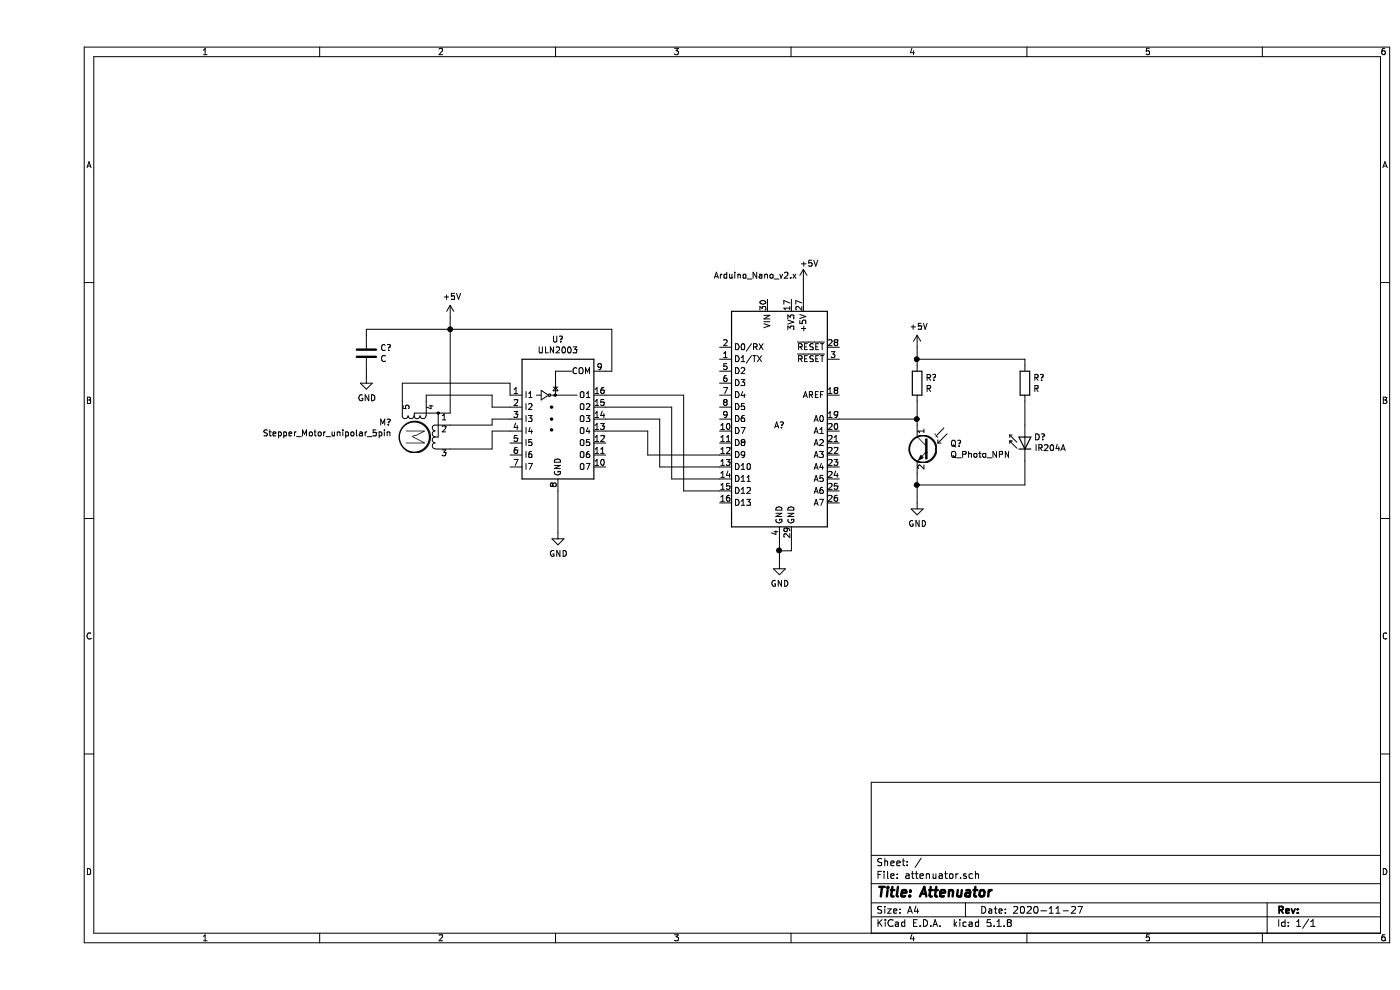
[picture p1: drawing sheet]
EESchema Schematic File Version 4
EELAYER 30 0
EELAYER END
$Descr A4 11693 8268
encoding utf-8
Sheet 1 1
Title "Attenuator"
Date "2020-11-27"
Rev ""
Comp ""
Comment1 ""
Comment2 ""
Comment3 ""
Comment4 ""
$EndDescr
$Comp
L MCU_Module:Arduino_Nano_v2.x A?
U 1 1
P 6200 3500
F 0 "A?" H 6200 3450 50  0000 C CNN
F 1 "Arduino_Nano_v2.x" H 6000 4700 50  0000 C CNN
F 2 "Module:Arduino_Nano" H 6200 3500 50  0001 C CIN
F 3 "https://www.arduino.cc/en/uploads/Main/ArduinoNanoManual23.pdf" H 6200 3500 50  0001 C CNN
	1    6200 3500
	1    0    0    -1  
$EndComp
$Comp
L Transistor_Array:ULN2003 U?
U 1 1
P 4350 3500
F 0 "U?" H 4350 4167 50  0000 C CNN
F 1 "ULN2003" H 4350 4076 50  0000 C CNN
F 2 "" H 4400 2950 50  0001 L CNN
F 3 "http://www.ti.com/lit/ds/symlink/uln2003a.pdf" H 4450 3300 50  0001 C CNN
	1    4350 3500
	1    0    0    -1  
$EndComp
$Comp
L Device:Q_Photo_NPN Q?
U 1 1
P 7450 3750
F 0 "Q?" H 7273 3796 50  0000 R CNN
F 1 "Q_Photo_NPN" H 7273 3705 50  0000 R CNN
F 2 "" H 7650 3850 50  0001 C CNN
F 3 "~" H 7450 3750 50  0001 C CNN
	1    7450 3750
	-1   0    0    -1  
$EndComp
$Comp
L Device:R R?
U 1 1
P 7350 3200
F 0 "R?" H 7420 3246 50  0000 L CNN
F 1 "R" H 7420 3155 50  0000 L CNN
F 2 "" V 7280 3200 50  0001 C CNN
F 3 "~" H 7350 3200 50  0001 C CNN
	1    7350 3200
	1    0    0    -1  
$EndComp
$Comp
L Device:R R?
U 1 1
P 8250 3200
F 0 "R?" H 8320 3246 50  0000 L CNN
F 1 "R" H 8320 3155 50  0000 L CNN
F 2 "" V 8180 3200 50  0001 C CNN
F 3 "~" H 8250 3200 50  0001 C CNN
	1    8250 3200
	1    0    0    -1  
$EndComp
$Comp
L Device:C C?
U 1 1
P 2750 2950
F 0 "C?" H 2865 2996 50  0000 L CNN
F 1 "C" H 2865 2905 50  0000 L CNN
F 2 "" H 2788 2800 50  0001 C CNN
F 3 "~" H 2750 2950 50  0001 C CNN
	1    2750 2950
	1    0    0    -1  
$EndComp
$Comp
L power:GND #PWR?
U 1 1
P 4350 4450
F 0 "#PWR?" H 4350 4200 50  0001 C CNN
F 1 "GND" H 4355 4277 50  0000 C CNN
F 2 "" H 4350 4450 50  0001 C CNN
F 3 "" H 4350 4450 50  0001 C CNN
	1    4350 4450
	1    0    0    -1  
$EndComp
$Comp
L power:GND #PWR?
U 1 1
P 6200 4700
F 0 "#PWR?" H 6200 4450 50  0001 C CNN
F 1 "GND" H 6205 4527 50  0000 C CNN
F 2 "" H 6200 4700 50  0001 C CNN
F 3 "" H 6200 4700 50  0001 C CNN
	1    6200 4700
	1    0    0    -1  
$EndComp
$Comp
L power:GND #PWR?
U 1 1
P 7350 4200
F 0 "#PWR?" H 7350 3950 50  0001 C CNN
F 1 "GND" H 7355 4027 50  0000 C CNN
F 2 "" H 7350 4200 50  0001 C CNN
F 3 "" H 7350 4200 50  0001 C CNN
	1    7350 4200
	1    0    0    -1  
$EndComp
$Comp
L power:+5V #PWR?
U 1 1
P 7350 2900
F 0 "#PWR?" H 7350 2750 50  0001 C CNN
F 1 "+5V" H 7365 3073 50  0000 C CNN
F 2 "" H 7350 2900 50  0001 C CNN
F 3 "" H 7350 2900 50  0001 C CNN
	1    7350 2900
	1    0    0    -1  
$EndComp
$Comp
L power:+5V #PWR?
U 1 1
P 6400 2350
F 0 "#PWR?" H 6400 2200 50  0001 C CNN
F 1 "+5V" H 6450 2500 50  0000 C CNN
F 2 "" H 6400 2350 50  0001 C CNN
F 3 "" H 6400 2350 50  0001 C CNN
	1    6400 2350
	1    0    0    -1  
$EndComp
$Comp
L power:+5V #PWR?
U 1 1
P 3450 2650
F 0 "#PWR?" H 3450 2500 50  0001 C CNN
F 1 "+5V" H 3465 2823 50  0000 C CNN
F 2 "" H 3450 2650 50  0001 C CNN
F 3 "" H 3450 2650 50  0001 C CNN
	1    3450 2650
	1    0    0    -1  
$EndComp
Wire Wire Line
	4750 3100 4800 3100
Wire Wire Line
	4350 4100 4350 4450
$Comp
L Motor:Stepper_Motor_unipolar_5pin M?
U 1 1
P 3150 3650
F 0 "M?" V 3026 3462 50  0000 R CNN
F 1 "Stepper_Motor_unipolar_5pin" V 3117 3462 50  0000 R CNN
F 2 "" H 3160 3640 50  0001 C CNN
F 3 "http://www.infineon.com/dgdl/Application-Note-TLE8110EE_driving_UniPolarStepperMotor_V1.1.pdf?fileId=db3a30431be39b97011be5d0aa0a00b0" H 3160 3640 50  0001 C CNN
	1    3150 3650
	0    1    1    0   
$EndComp
Wire Wire Line
	3050 3350 3050 3200
Wire Wire Line
	3050 3200 3950 3200
Wire Wire Line
	3950 3200 3950 3300
Wire Wire Line
	3950 3400 3800 3400
Wire Wire Line
	3800 3400 3800 3300
Wire Wire Line
	3800 3300 3250 3300
Wire Wire Line
	3250 3300 3250 3350
Wire Wire Line
	3450 3550 3800 3550
Wire Wire Line
	3800 3550 3800 3500
Wire Wire Line
	3800 3500 3950 3500
Wire Wire Line
	3950 3600 3800 3600
Wire Wire Line
	3800 3600 3800 3750
Wire Wire Line
	3800 3750 3450 3750
Wire Wire Line
	3450 3450 3450 2750
Wire Wire Line
	3450 2750 4800 2750
Connection ~ 3450 2750
Wire Wire Line
	4800 2750 4800 3100
Wire Wire Line
	3450 2650 3450 2750
Wire Wire Line
	4750 3300 5400 3300
Wire Wire Line
	5400 3300 5400 4100
Wire Wire Line
	5400 4100 5700 4100
Wire Wire Line
	4750 3400 5300 3400
Wire Wire Line
	5300 3400 5300 4000
Wire Wire Line
	5300 4000 5700 4000
Wire Wire Line
	4750 3500 5200 3500
Wire Wire Line
	5200 3500 5200 3900
Wire Wire Line
	5200 3900 5700 3900
Wire Wire Line
	4750 3600 5100 3600
Wire Wire Line
	5100 3600 5100 3800
Wire Wire Line
	5100 3800 5700 3800
Wire Wire Line
	6400 2350 6400 2500
Wire Wire Line
	2750 2800 2750 2750
Wire Wire Line
	2750 2750 3450 2750
$Comp
L power:GND #PWR?
U 1 1
P 2750 3150
F 0 "#PWR?" H 2750 2900 50  0001 C CNN
F 1 "GND" H 2755 2977 50  0000 C CNN
F 2 "" H 2750 3150 50  0001 C CNN
F 3 "" H 2750 3150 50  0001 C CNN
	1    2750 3150
	1    0    0    -1  
$EndComp
Wire Wire Line
	2750 3100 2750 3150
Wire Wire Line
	6200 4700 6200 4600
Wire Wire Line
	6300 4500 6300 4600
Wire Wire Line
	6300 4600 6200 4600
Connection ~ 6200 4600
Wire Wire Line
	6200 4600 6200 4500
$Comp
L LED:IR204A D?
U 1 1
P 8250 3650
F 0 "D?" V 8246 3571 50  0000 R CNN
F 1 "IR204A" V 8155 3571 50  0000 R CNN
F 2 "LED_THT:LED_D3.0mm_IRBlack" H 8250 3825 50  0001 C CNN
F 3 "http://www.everlight.com/file/ProductFile/IR204-A.pdf" H 8200 3650 50  0001 C CNN
	1    8250 3650
	0    -1   -1   0   
$EndComp
Wire Wire Line
	7350 3350 7350 3500
Wire Wire Line
	7350 2900 7350 3000
Wire Wire Line
	7350 3950 7350 4050
Wire Wire Line
	7350 3000 8250 3000
Wire Wire Line
	8250 3000 8250 3050
Connection ~ 7350 3000
Wire Wire Line
	7350 3000 7350 3050
Wire Wire Line
	8250 3350 8250 3550
Wire Wire Line
	8250 3850 8250 4050
Wire Wire Line
	8250 4050 7350 4050
Connection ~ 7350 4050
Wire Wire Line
	7350 4050 7350 4200
Wire Wire Line
	6700 3500 7350 3500
Connection ~ 7350 3500
Wire Wire Line
	7350 3500 7350 3550
$EndSCHEMATC
